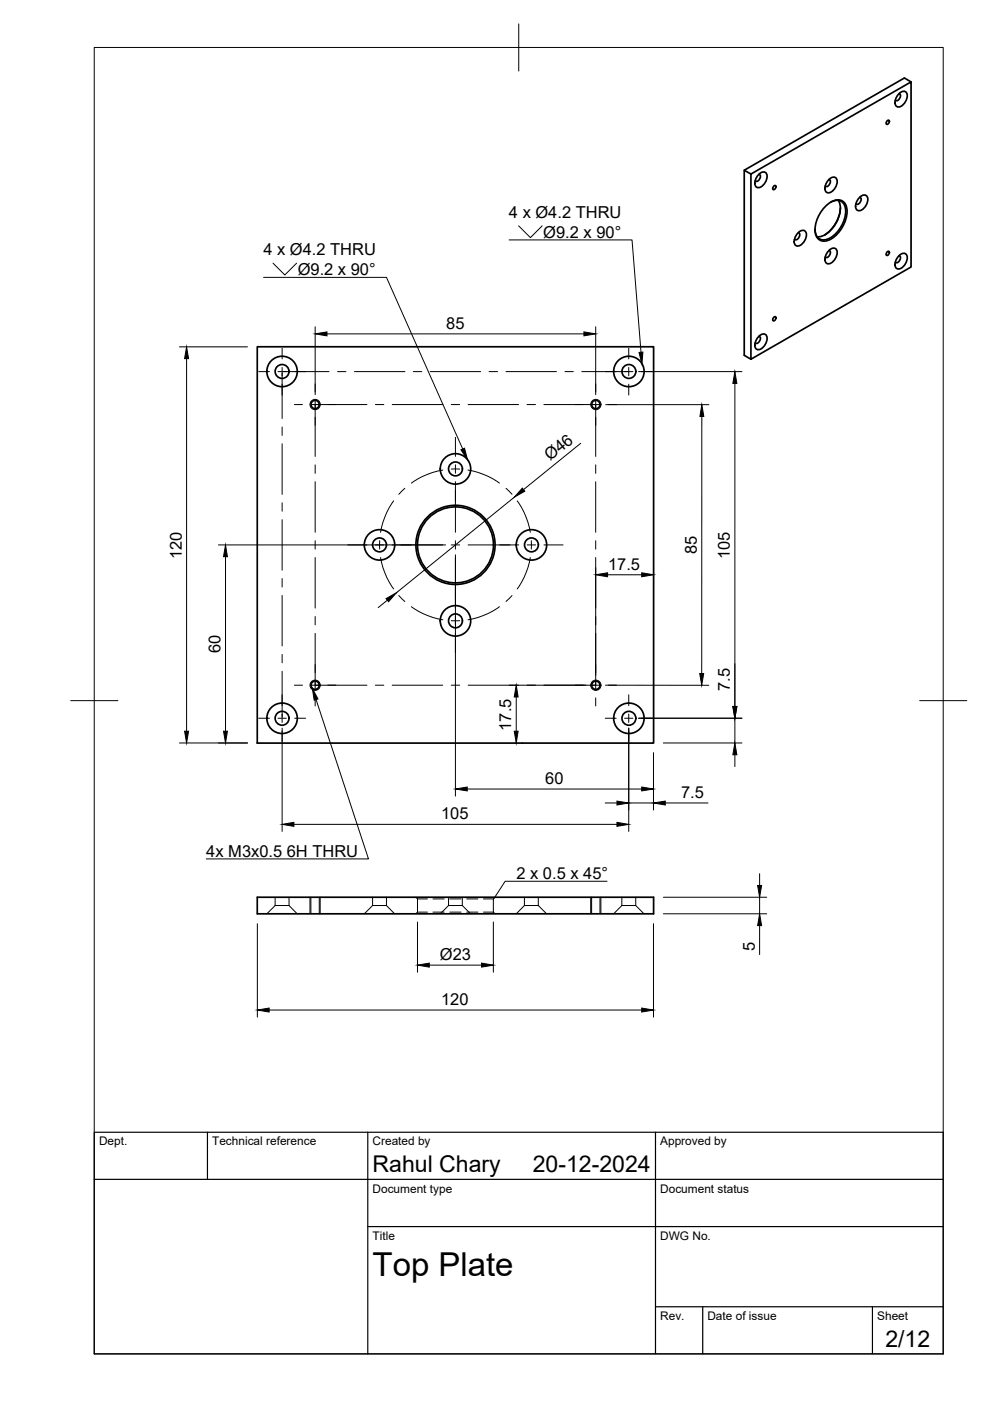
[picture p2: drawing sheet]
<svg xmlns="http://www.w3.org/2000/svg" width="210mm" height="297mm" viewBox="0 0 210 297" stroke-linecap="round" stroke-linejoin="round" font-family="sans-serif">
<!-- layer: Visible -->
<g fill="none" stroke="#000" stroke-width=".36">
<path d="M190.6 19.9a.81 .81 0 0 1-.2 1.3l-.4 .2-.2-.2M190.7 19.8a.93 .93 0 0 1 1.3-.4 .93 .93 0 0 1 .3 1.3l-.3 .9a1.49 1.49 0 0 1-2 .9 2.19 2.19 0 0 1 .7-2.7zM193.2 17.4l-1.5-.9-33.9 19.6v39.2l1.4 .9M157.8 36.1l1.4 .8M159.2 36.9l34-19.5v39.2l-34 19.6zM160.9 37a.81 .81 0 0 1-.2 1.3l-.4 .2-.2-.2M161 36.9a.93 .93 0 0 1 1.3-.4 .93 .93 0 0 1 .3 1.3l-.3 .9a1.49 1.49 0 0 1-2 .9 2.19 2.19 0 0 1 .7-2.7zM164 39.5l.4-.2 .1 .3-.1 .4-.4 .2-.2-.2zM175.8 38.1a.81 .81 0 0 1-.2 1.3l-.5 .2-.1-.2M175.8 38a.93 .93 0 0 1 1.3-.4 .93 .93 0 0 1 .4 1.3l-.4 .9a1.49 1.49 0 0 1-1.9 .9 2.19 2.19 0 0 1 .6-2.7zM188 25.7l.4-.2 .2 .2-.2 .5-.4 .2-.1-.3zM169.3 49.3a.81 .81 0 0 1-.2 1.4l-.5 .1-.1-.1"/>
<path d="M169.3 49.3a.93 .93 0 0 1 1.3-.4 .93 .93 0 0 1 .3 1.3l-.3 .8a1.49 1.49 0 0 1-2 1 2.19 2.19 0 0 1 .7-2.7zM175 43.8a3.2 3.2 0 0 1 3.6-1.2 3.2 3.2 0 0 1 .8 3.7 6.6 6.6 0 0 1-4.5 4.8 2.03 2.03 0 0 1-2.1-2.4 7.5 7.5 0 0 1 2.2-4.9zM175.8 53.1a.81 .81 0 0 1-.2 1.4l-.5 .1-.1-.1M175.8 53a.93 .93 0 0 1 1.3-.3 .93 .93 0 0 1 .4 1.3l-.4 .8a1.49 1.49 0 0 1-1.9 1 2.19 2.19 0 0 1 .6-2.8zM176.1 42.9a1.98 1.98 0 0 1 2.3-.2 1.98 1.98 0 0 1 .9 2.1 7 7 0 0 1-3.9 5.9 1.89 1.89 0 0 1-2.6-2.1M177.7 42.5a5.3 5.3 0 0 1-.9 5.6 4.4 4.4 0 0 1-3.5 2.1M178.2 44.1a7.5 7.5 0 0 1-3.3 5.7M182.3 41.8a.81 .81 0 0 1-.2 1.4l-.5 .1-.1-.1M182.3 41.8a.93 .93 0 0 1 1.3-.4 .93 .93 0 0 1 .4 1.3l-.4 .8a1.49 1.49 0 0 1-1.9 1 2.19 2.19 0 0 1 .6-2.7zM188 53.5l.4-.2 .2 .2-.2 .5-.4 .2-.1-.3zM190.6 54.2a.81 .81 0 0 1-.2 1.4l-.4 .1-.2-.1M190.7 54.1a.93 .93 0 0 1 1.3-.3 .93 .93 0 0 1 .3 1.3l-.3 .8a1.49 1.49 0 0 1-2 1 2.19 2.19 0 0 1 .7-2.8z"/>
<path d="M54.5 73.5h84.1v84.1h-84.1zM160.9 71.3a.81 .81 0 0 1-.2 1.4l-.4 .1-.2-.1M161 71.2a.93 .93 0 0 1 1.3-.3 .93 .93 0 0 1 .3 1.3l-.3 .8a1.49 1.49 0 0 1-2 1 2.19 2.19 0 0 1 .7-2.8zM164 67.3l.4-.2 .1 .3-.1 .4-.4 .2-.2-.2zM54.5 190.2h84.1v3.5h-84.1z"/>
<circle cx="59.8" cy="78.8" r="1.47"/>
<circle cx="59.8" cy="78.8" r="3.2"/>
<circle cx="133.3" cy="78.8" r="1.47"/>
<circle cx="133.3" cy="78.8" r="3.2"/>
<circle cx="66.8" cy="85.8" r=".88"/>
<circle cx="96.6" cy="99.4" r="1.47"/>
<circle cx="96.6" cy="99.4" r="3.2"/>
<circle cx="126.3" cy="85.8" r=".88"/>
<circle cx="80.5" cy="115.5" r="1.47"/>
<circle cx="80.5" cy="115.5" r="3.2"/>
<circle cx="96.6" cy="115.5" r="8.1"/>
<circle cx="96.6" cy="115.5" r="8.4"/>
<circle cx="112.7" cy="115.5" r="1.47"/>
<circle cx="112.7" cy="115.5" r="3.2"/>
<circle cx="96.6" cy="131.6" r="1.47"/>
<circle cx="96.6" cy="131.6" r="3.2"/>
<circle cx="59.8" cy="152.3" r="1.47"/>
<circle cx="59.8" cy="152.3" r="3.2"/>
<circle cx="66.8" cy="145.3" r=".88"/>
<circle cx="126.3" cy="145.3" r=".88"/>
<circle cx="133.3" cy="152.3" r="1.47"/>
<circle cx="133.3" cy="152.3" r="3.2"/>
</g>
<!-- layer: Visible Narrow -->
<g fill="none" stroke="#000" stroke-width=".21">
<circle cx="66.8" cy="85.8" r="1.09"/>
<circle cx="126.3" cy="85.8" r="1.09"/>
<circle cx="66.8" cy="145.3" r="1.09"/>
<circle cx="126.3" cy="145.3" r="1.09"/>
</g>
<!-- layer: Hidden -->
<g fill="none" stroke="#000" stroke-width=".21">
<path d="M58.3 192h3M58.3 192l-1.7 1.7M58.3 190.2v1.8M61.3 192l1.7 1.7M61.3 190.2v1.8M65.9 190.2v3.5M67.7 190.2v3.5M79 192h2.9M79 192l-1.8 1.7M79 190.2v1.8M81.9 192l1.8 1.7M81.9 190.2v1.8"/>
<path d="M88.2 190.2l.3 .4M88.5 190.6h2.1M88.5 193.4h2.1M88.5 190.6v2.8M88.5 193.4l-.3 .3M91.8 190.6h2.4M91.8 193.4h2.4M95.1 192h2.9M95.1 192l-1.8 1.7M95.1 190.2v1.8M95.4 190.6h2.3M95.4 193.4h2.3"/>
<path d="M98 192l1.8 1.7M98 190.2v1.8M99 190.6h2.3M99 193.4h2.3M102.5 190.6h2.1M102.5 193.4h2.1M104.6 193.4l.4 .3M105 190.2l-.4 .4v2.8M111.2 192h2.9M111.2 192l-1.7 1.7M111.2 190.2v1.8M114.1 192l1.8 1.7"/>
<path d="M114.1 190.2v1.8M125.4 190.2v3.5M127.2 190.2v3.5M131.8 192h3M131.8 192l-1.7 1.7M131.8 190.2v1.8M134.8 192l1.7 1.7M134.8 190.2v1.8"/>
</g>
<!-- layer: Hidden Narrow -->
<path d="M65.7 190.2v3.5M67.9 190.2v3.5M125.2 190.2v3.5M127.4 190.2v3.5" fill="none" stroke="#000" stroke-width=".21"/>
<!-- layer: TITLEBLOCK -->
<path d="M20 240.1h180v46.9h-180zM20 250h180M44 240.1v9.9M78 240.1v46.9M139 240.1v46.9M78 260.1h122M139 277.1h61M149 277.1v9.9M185 277.1v9.9" fill="none" stroke="#000" stroke-width=".25"/>
<!-- layer: BORDER -->
<path d="M20 10.1h180v276.9h-180zM110 5.1v10M15 148.6h10M195 148.6h10" fill="none" stroke="#000" stroke-width=".21"/>
<!-- layer: Hole Notes -->
<path d="M66.2 146l1.2 2.2-.8 .2z" fill="#000" stroke="#000" stroke-width=".21"/>
<path d="M67 148.3l11.1 33.8h-34.4" fill="none" stroke="#000" stroke-width=".21"/>
<!-- layer: Leaders -->
<path d="M55.9 58.8h26l16.2 36.4M57.9 55.8l2.5 2.5 2.5-2.5M107.9 50.9h26.1l1.9 23.8M110 47.9l2.5 2.5 2.5-2.5M128.7 186.8h-21.6l-2.3 3.6" fill="none" stroke="#000" stroke-width=".21"/>
<path d="M135.5 74.7l.8-.1-.2 2.6zM97.7 95.4l.8-.4 .6 2.5z" fill="#000" stroke="#000" stroke-width=".21"/>
<!-- layer: Smart Centers -->
<g fill="none" stroke="#000" stroke-width=".21">
<path d="M54.8 78.8h2.3M58.9 78.8h10.9M59.8 73.8v2.3M59.8 77.9v10.8M71.6 78.8h1.7M75.1 78.8h10.8M87.6 78.8h1.8M91.2 78.8h10.7M103.7 78.8h1.8M107.3 78.8h10.7M119.8 78.8h1.8M123.4 78.8h10.8"/>
<path d="M133.3 73.8v2.3M133.3 77.9v1.8M136 78.8h2.3M59.8 90.5v1.8M59.8 94.1v10.7M62.4 85.8h1.7M65.9 85.8h11.9M66.8 81.4v1.7M66.8 84.9v11.9M66.8 98.6v1.8M79.6 85.8h1.8M83.2 85.8h10.7"/>
<path d="M93.9 99.7l-3.2 .8-2 1-1.5 .9M95.7 85.8h1.8M95.7 99.5h1.8M96.6 92.7v4.1M96.6 98.5v1.8M99.2 99.7l3.2 .8 2 1 1.5 .9M99.3 85.8h10.7M111.7 85.8h1.8M115.3 85.8h11.9M126.3 81.4v1.7M126.3 84.9v11.9M126.3 98.6v1.8"/>
<path d="M129 85.8h1.7M133.3 81.5v2.3M59.8 106.6v1.8M59.8 110.2v10.7M66.8 102.1v10.7M66.8 114.6v1.8M66.8 118.2v10.7M73.7 115.5h4.1M79.6 115.5h1.8M80.5 114.6v1.8M80.7 118.2l.9 3.2 .9 2 1 1.5M83.1 115.5h10.8"/>
<path d="M83.5 106.2l-1 1.5-.9 2-.9 3.2M85.8 103.5l-1.2 1.3M95.7 115.5h1.8M96.6 102.1v10.7M96.6 114.6v1.8M96.6 118.2v10.8M99.3 115.5h10.7M107.3 103.5l1.3 1.3M109.7 106.2l.9 1.5 .9 2 .9 3.2M111.8 115.5h1.8M112.4 118.2l-.9 3.2-.9 2-.9 1.5M112.6 114.6v1.8"/>
<path d="M115.3 115.5h4.1M126.3 102.1v10.7M126.3 114.6v1.8M126.3 118.2v10.7M59.8 122.7v1.8M59.8 126.2v10.8M59.8 138.8v1.7M66.8 130.7v1.8M66.8 134.3v11.9M84.6 126.3l1.2 1.2M87.2 128.6l1.5 1 2 .9 3.2 .9M95.7 131.6h1.8"/>
<path d="M96.6 130.7v1.8M96.6 134.3v4.1M105.9 128.6l-1.5 1-2 .9-3.2 .9M108.6 126.3l-1.3 1.2M126.3 130.7v1.8M126.3 134.3v11.9M54.8 152.3h2.3M58.9 152.3h1.8M59.8 142.3v10.9M59.8 155v2.3M62.4 145.3h1.7M62.5 152.3h2.3"/>
<path d="M65.9 145.3h11.9M66.8 148v1.7M79.6 145.3h1.8M83.2 145.3h10.7M95.7 145.3h1.8M99.3 145.3h10.7M111.7 145.3h1.8M115.3 145.3h11.9M126.3 148v1.7M128.3 152.3h2.3M129 145.3h1.7M132.4 152.3h1.8"/>
<path d="M133.3 147.3v2.3M133.3 151.4v1.8M133.3 155v2.3M136 152.3h2.3"/>
</g>
<!-- layer: FD_Dimensions -->
<g fill="none" stroke="#000" stroke-width=".21">
<path d="M38.1 73.5h14.4M39.6 76v79M66.8 69.3v14.4M69.3 70.8h54.5M126.3 69.3v14.4M135.4 78.8h21.9M123.1 94l-12.1 9.8M128.4 85.8h21.9M148.8 88.3v54.5M155.8 81.3v68.5M46.3 115.5h48.2M47.8 118v37"/>
<path d="M96.6 117.6v51.2M109.1 105.4l-25 20.3M82.1 127.3l-1.9 1.5M126.3 120.4v22.8M128.8 121.9h7.3M138.6 120.4v.7M38.1 157.5h14.4M59.8 154.4v21.9M107.9 145.3h16.3M109.5 147.8v7.2M110.6 157.5h.3M128.4 145.3h21.9"/>
<path d="M133.3 154.4v21.9M135.4 152.3h21.9M138.6 159.6v12.2M140.7 157.5h16.6M155.8 152.3v5.2M62.3 174.8h68.5M99.1 167.3h37M128.3 170.3h2.5M133.3 170.3h5.3M141.1 170.3h9M155.8 160v2.5M54.6 195.8v19.9"/>
<path d="M88.5 195.5v10.6M104.6 195.5v10.6M138.6 195.8v19.9M140.7 190.2h21.9M140.7 193.7h21.9M161.1 185.2v2.5M161.1 190.2v3.5M161.1 196.2v6.2M57.1 214.2h79M91 204.6h11.1"/>
</g>
<g fill="#000" stroke="#000" stroke-width=".21">
<path d="M39.6 73.5l.4 2.5h-.9zM66.8 70.8l2.5-.4v.8zM123.8 70.4l2.5 .4-2.5 .4zM148.8 85.8l.4 2.5h-.8zM155.8 78.8l.4 2.5h-.8zM47.8 115.5l.4 2.5h-.8zM110.7 103.5l.6 .6-2.2 1.3zM81.9 126.9l2.2-1.2-1.7 1.9zM126.3 121.9l2.5-.5v.9zM136.1 121.4l2.5 .5-2.5 .4zM39.1 155h.9l-.4 2.5zM47.4 155h.8l-.4 2.5z"/>
<path d="M109.5 145.3l.4 2.5h-.9zM109 155h.9l-.4 2.5zM148.4 142.8h.8l-.4 2.5zM155.4 149.8h.8l-.4 2.5zM59.8 174.8l2.5-.4v.8zM96.6 167.3l2.5-.4v.8zM130.8 169.8l2.5 .5-2.5 .4zM130.8 174.4l2.5 .4-2.5 .4zM136.1 166.9l2.5 .4-2.5 .4zM138.6 170.3l2.5-.5v.9zM155.8 157.5l.4 2.5h-.8zM160.6 187.7h.9l-.4 2.5z"/>
<path d="M161.1 193.7l.4 2.5h-.9zM54.6 214.2l2.5-.5v.9zM88.5 204.6l2.5-.4v.8zM102.1 204.2l2.5 .4-2.5 .4zM136.1 213.7l2.5 .5-2.5 .4z"/>
</g>
<text font-size="7" x="79" y="270.6">Top Plate</text>
<g font-size="4.9">
<text x="79" y="248.5">Rahul Chary</text>
<text x="113" y="248.5">20-12-2024</text>
<text x="187.7" y="285.7">2/12</text>
</g>
<g font-size="3.5">
<text x="107.9" y="46.1">4 x Ø4.2 THRU</text>
<text x="115.2" y="50.4">Ø9.2 x 90°</text>
<text x="55.8" y="54">4 x Ø4.2 THRU</text>
<text x="63.1" y="58.3">Ø9.2 x 90°</text>
<text x="94.6" y="69.8">85</text>
<text x="116.6" y="97.8" transform="rotate(-39 116.6 97.8)">Ø46</text>
<text x="38.5" y="118.6" transform="rotate(-90 38.5 118.6)">120</text>
<text x="147.7" y="117.5" transform="rotate(-90 147.7 117.5)">85</text>
<text x="154.8" y="118.6" transform="rotate(-90 154.8 118.6)">105</text>
<text x="128.9" y="120.8">17.5</text>
<text x="46.8" y="138.5" transform="rotate(-90 46.8 138.5)">60</text>
<text x="154.8" y="146.4" transform="rotate(-90 154.8 146.4)">7.5</text>
<text x="108.4" y="154.9" transform="rotate(-90 108.4 154.9)">17.5</text>
<text x="115.6" y="166.2">60</text>
<text x="93.5" y="173.7">105</text>
<text x="144.4" y="169.2">7.5</text>
<text x="43.7" y="181.6">4x M3x0.5</text>
<text x="60.8" y="181.6">6H THRU</text>
<text x="109.5" y="186.3">2 x 0.5 x 45°</text>
<text x="93.3" y="203.5">Ø23</text>
<text x="160" y="201.5" transform="rotate(-90 160 201.5)">5</text>
<text x="93.5" y="213.1">120</text>
</g>
<g font-size="2.5">
<text x="21" y="242.9">Dept.</text>
<text x="45" y="242.9">Technical reference</text>
<text x="79" y="242.9">Created by</text>
<text x="140" y="242.9">Approved by</text>
<text x="79" y="252.8">Document type</text>
<text x="140" y="252.8">Document status</text>
<text x="79" y="262.9">Title</text>
<text x="140" y="262.9">DWG No.</text>
<text x="140" y="279.9">Rev.</text>
<text x="150" y="279.9">Date of issue</text>
<text x="186" y="279.9">Sheet</text>
</g>
</svg>
